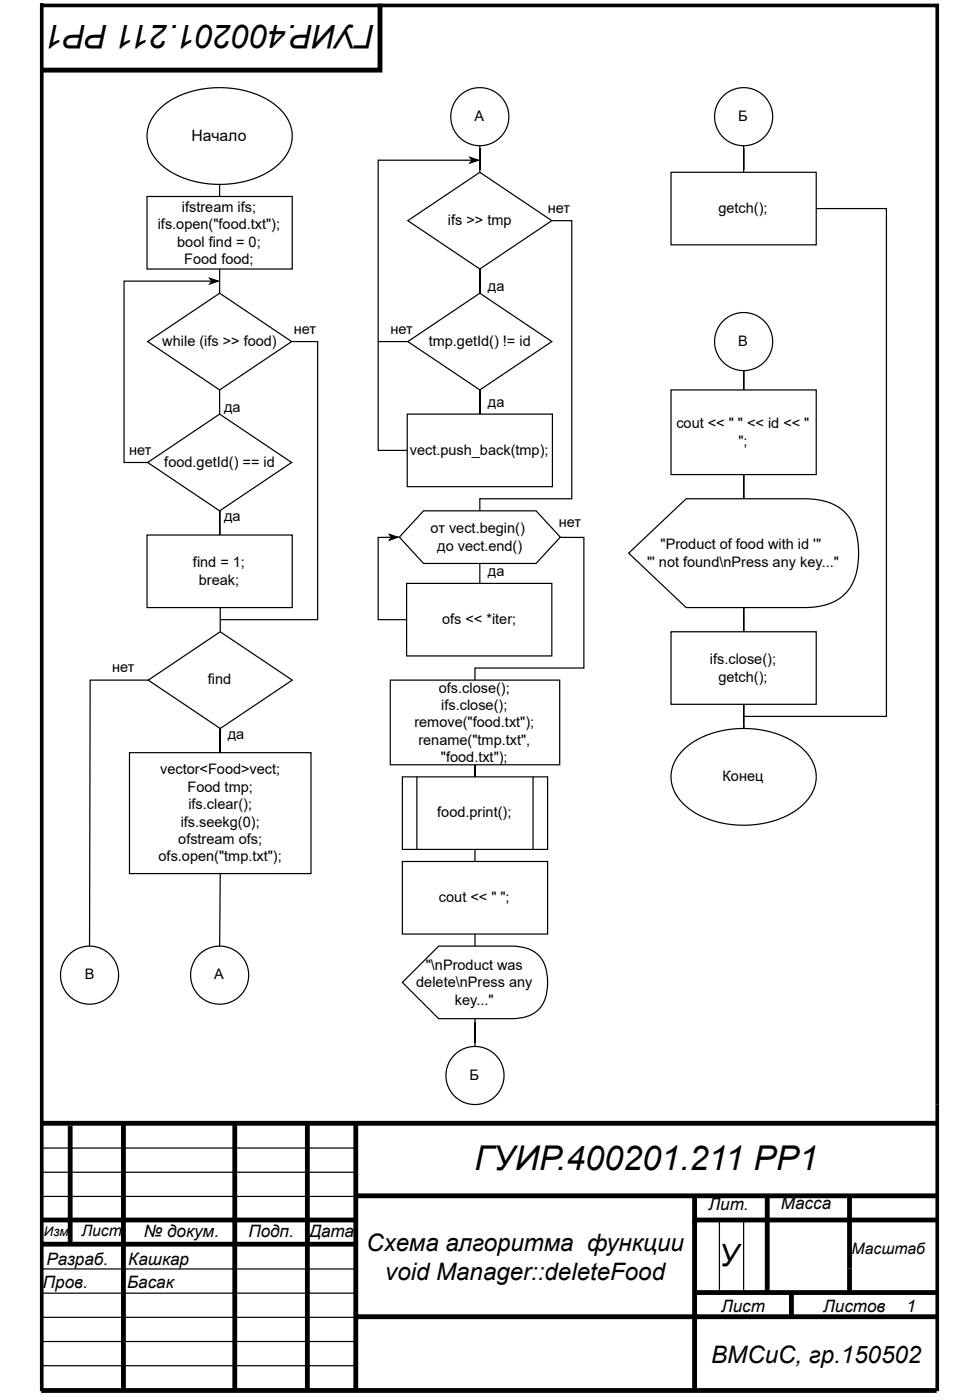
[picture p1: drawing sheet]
<svg xmlns="http://www.w3.org/2000/svg" width="200mm" height="294mm" viewBox="0 0 200 294" stroke-linecap="round" stroke-linejoin="round" font-family="sans-serif">
<path d="M8.7 1.1h187.6v290.6M8.7 .6v291.1" fill="none" stroke="#000" stroke-width=".76" stroke-linecap="butt"/>
<g fill="none" stroke="#000" stroke-width="1" stroke-linecap="butt">
<path d="M79.6 .8v13.9h-71M8.6 235.5h187.6M14.7 236v24.9M25.9 235.5v55.8M49.2 235.5v55.8M64.4 235.5v55.8M74.5 235.5v55.8M8.6 255.8h65.9M74.5 250.7h121.7M145.5 250.7v40.6M145.5 255.8h50.7M160.7 250.7v20.3"/>
<path d="M178 250.7v20.3M8.6 260.9h65.9M74.5 276.1h121.7M145.5 271h50.7M165.8 271v5.1M8.6 291.5h187.6"/>
</g>
<path d="M8.7 240.7h66M8.7 245.8h66M8.7 250.9h66M150.7 255.9v15.2M155.8 255.9v15.2M8.7 266.1h66M8.7 271.1h66M8.7 276.2h66M8.7 281.3h66M8.7 286.3h66" fill="none" stroke="#000" stroke-width=".25"/>
<path d="M33.4 22.9a19.3 19.3 0 0 1 15.9-4.3 14.9 14.9 0 0 1 10.9 6.3 7.6 7.6 0 0 1-2.4 10.1 20.7 20.7 0 0 1-19.3 2.3 11.2 11.2 0 0 1-7.5-7.3 7.7 7.7 0 0 1 2.4-7.1z" fill="#fff"/>
<path d="M33.4 22.9a19.3 19.3 0 0 1 15.9-4.3 14.9 14.9 0 0 1 10.9 6.3 7.6 7.6 0 0 1-2.4 10.1 20.7 20.7 0 0 1-19.3 2.3 11.2 11.2 0 0 1-7.5-7.3 7.7 7.7 0 0 1 2.4-7.1zM155.8 147.7v5" fill="none" stroke="#000" stroke-width=".25"/>
<path d="M143.1 157.3a19.3 19.3 0 0 1 16-4.3 14.9 14.9 0 0 1 10.9 6.2 7.6 7.6 0 0 1-2.5 10.1 20.7 20.7 0 0 1-19.2 2.4 11.2 11.2 0 0 1-7.6-7.3 7.7 7.7 0 0 1 2.4-7.1z" fill="#fff"/>
<path d="M46 38.7v2.5M143.1 157.3a19.3 19.3 0 0 1 16-4.3 14.9 14.9 0 0 1 10.9 6.2 7.6 7.6 0 0 1-2.5 10.1 20.7 20.7 0 0 1-19.2 2.4 11.2 11.2 0 0 1-7.6-7.3 7.7 7.7 0 0 1 2.4-7.1z" fill="none" stroke="#000" stroke-width=".25"/>
<path d="M30.8 41.2h30.4v15.2h-30.4z" fill="#fff"/>
<path d="M30.8 41.2h30.4v15.2h-30.4zM46 56.4v5.1" fill="none" stroke="#000" stroke-width=".25"/>
<path d="M30.9 71.6l15.1-10.1 15.1 10.1-15.1 10.2z" fill="#fff"/>
<path d="M30.9 71.6l15.1-10.1 15.1 10.1-15.1 10.2zM46 107.1v5.1" fill="none" stroke="#000" stroke-width=".25"/>
<path d="M30.8 112.2h30.4v15.2h-30.4z" fill="#fff"/>
<path d="M30.8 112.2h30.4v15.2h-30.4zM99.5 160.3v5.1v-7.6v5.1" fill="none" stroke="#000" stroke-width=".25"/>
<path d="M84.3 162.9h30.4v15.2h-30.4z" fill="#fff"/>
<path d="M46.1 152.7v5.1M84.3 162.9h30.4v15.2h-30.4zM87.3 162.9v15.2M111.7 162.9v15.2" fill="none" stroke="#000" stroke-width=".25"/>
<path d="M27.1 157.8h38.1v25.4h-38.1z" fill="#fff"/>
<path d="M46 81.8v5M27.1 157.8h38.1v25.4h-38.1z" fill="none" stroke="#000" stroke-width=".25"/>
<path d="M30.9 97l15.1-10.2 15.1 10.2-15.1 10.1z" fill="#fff"/>
<path d="M30.9 97l15.1-10.2 15.1 10.2-15.1 10.1zM46.1 127.4v5.1" fill="none" stroke="#000" stroke-width=".25"/>
<path d="M31.1 142.6l15-10.1 15.1 10.1-15.1 10.1z" fill="#fff"/>
<path d="M44 58.4l1.7 .5-1.7 .6 .4-.6zM44.4 58.9h-18.4v38.1h4.9M61.1 71.6h5.4v58.3h-20.2M31.1 142.6l15-10.1 15.1 10.1-15.1 10.1zM46.1 183.2l-.1 15.2" fill="none" stroke="#000" stroke-width=".25"/>
<path d="M44 58.4l1.7 .5-1.7 .6 .4-.6z" fill="#000"/>
<circle cx="46" cy="204.5" r="6.1" fill="#fff"/>
<circle cx="46" cy="204.5" r="6.1" fill="none" stroke="#000" stroke-width=".25"/>
<circle cx="100.5" cy="24.5" r="6.1" fill="#fff"/>
<g fill="none" stroke="#000" stroke-width=".25">
<path d="M100.5 30.5v5.6"/>
<circle cx="100.5" cy="24.5" r="6.1"/>
</g>
<path d="M85.4 46.3l15.1-10.2 15.1 10.2-15.1 10.1z" fill="#fff"/>
<path d="M85.4 46.3l15.1-10.2 15.1 10.2-15.1 10.1zM100.5 56.4v5.1" fill="none" stroke="#000" stroke-width=".25"/>
<path d="M85.4 71.6l15.1-10.1 15.1 10.1-15.1 10.2z" fill="#fff"/>
<path d="M85.4 71.6l15.1-10.1 15.1 10.1-15.1 10.2zM100.5 81.8v5" fill="none" stroke="#000" stroke-width=".25"/>
<path d="M85.3 86.8h30.4v15.2h-30.4z" fill="#fff"/>
<path d="M85.3 86.8h30.4v15.2h-30.4z" fill="none" stroke="#000" stroke-width=".25"/>
<path d="M88.7 107.1h23.6l5.1 5.5-5.1 5.5h-23.6l-5-5.5z" fill="#fff"/>
<path d="M98.5 33l1.7 .6-1.7 .6 .4-.6zM98.9 33.6h-19.7v60.8h6.1M115.6 46.3h4.2v58.3h-19.3v2.5M79.2 71.6h6.2M88.7 107.1h23.6l5.1 5.5-5.1 5.5h-23.6l-5-5.5z" fill="none" stroke="#000" stroke-width=".25"/>
<path d="M98.5 33l1.7 .6-1.7 .6 .4-.6z" fill="#000"/>
<path d="M85.2 122.3h30.4v15.2h-30.4z" fill="#fff"/>
<path d="M81.6 112.1l1.8 .5-1.8 .6 .4-.6zM82 112.6l-2.8 .1v17.2h6M100.5 118.1v4.2M85.2 122.3h30.4v15.2h-30.4z" fill="none" stroke="#000" stroke-width=".25"/>
<path d="M81.6 112.1l1.8 .5-1.8 .6 .4-.6z" fill="#000"/>
<path d="M81.8 142.6h35.5v17.7h-35.5z" fill="#fff"/>
<path d="M117.3 112.7h5v27.4h-22.8v2.5M81.8 142.6h35.5v17.7h-35.5z" fill="none" stroke="#000" stroke-width=".25"/>
<path d="M84.3 180.6h30.4v15.2h-30.4z" fill="#fff"/>
<path d="M84.3 180.6h30.4v15.2h-30.4zM99.5 195.8v2.6M99.5 213.6v5.8" fill="none" stroke="#000" stroke-width=".25"/>
<path d="M84.3 206l7.6-7.6h15.2a6.8 6.8 0 0 1 6.8 3.4 10.5 10.5 0 0 1-.5 9.2 7 7 0 0 1-6.3 2.6h-15.2z" fill="#fff"/>
<path d="M84.3 206l7.6-7.6h15.2a6.8 6.8 0 0 1 6.8 3.4 10.5 10.5 0 0 1-.5 9.2 7 7 0 0 1-6.3 2.6h-15.2z" fill="none" stroke="#000" stroke-width=".25"/>
<circle cx="99.5" cy="225.5" r="6.1" fill="#fff"/>
<g fill="none" stroke="#000" stroke-width=".25">
<path d="M155.8 30.5v5.6"/>
<circle cx="99.5" cy="225.5" r="6.1"/>
</g>
<circle cx="155.8" cy="24.5" r="6.1" fill="#fff"/>
<circle cx="155.8" cy="24.5" r="6.1" fill="none" stroke="#000" stroke-width=".25"/>
<path d="M140.6 36.1h30.4v15.2h-30.4z" fill="#fff"/>
<path d="M140.6 36.1h30.4v15.2h-30.4zM155.8 77.7v5.1v-6.1v5.1" fill="none" stroke="#000" stroke-width=".25"/>
<path d="M140.6 81.8h30.4v17.7h-30.4z" fill="#fff"/>
<path d="M140.6 81.8h30.4v17.7h-30.4zM155.8 99.5v5.1" fill="none" stroke="#000" stroke-width=".25"/>
<path d="M131.7 116l12-11.4h24.8a11.9 11.9 0 0 1 8.5 2.8 11.3 11.3 0 0 1 2.9 8.6 11.9 11.9 0 0 1-2.9 8.5 11.3 11.3 0 0 1-8.5 2.9h-24.8z" fill="#fff"/>
<path d="M131.7 116l12-11.4h24.8a11.9 11.9 0 0 1 8.5 2.8 11.3 11.3 0 0 1 2.9 8.6 11.9 11.9 0 0 1-2.9 8.5 11.3 11.3 0 0 1-8.5 2.9h-24.8zM155.8 127.4v5.1" fill="none" stroke="#000" stroke-width=".25"/>
<path d="M140.6 132.5h30.4v15.2h-30.4z" fill="#fff"/>
<path d="M140.6 132.5h30.4v15.2h-30.4zM99.5 178.1v2.5" fill="none" stroke="#000" stroke-width=".25"/>
<circle cx="18.8" cy="204.5" r="6.1" fill="#fff"/>
<g fill="none" stroke="#000" stroke-width=".25">
<path d="M171 43.7h14.7v106.5h-29.9M31.1 142.6h-12.2l-.1 55.8"/>
<circle cx="18.8" cy="204.5" r="6.1"/>
</g>
<circle cx="155.8" cy="71.6" r="6.1" fill="#fff"/>
<circle cx="155.8" cy="71.6" r="6.1" fill="none" stroke="#000" stroke-width=".25"/>
<text font-size="7.2" x="99.4" y="245.4">ГУИР.400201.211 PP1</text>
<text font-size="6.8" x="78.6" y="5.3" transform="rotate(180 78.6 5.3)">ГУИР.400201.211 PP1</text>
<text font-size="6.4" x="150.6" y="265.4">У</text>
<g font-size="5">
<text x="76.8" y="262.4">Схема алгоритма функции</text>
<text x="80.7" y="268.5">void Manager::deleteFood</text>
<text x="149" y="285.7">ВМСиС, гр.150502</text>
</g>
<g font-size="3.6">
<text x="148.4" y="253.8">Лит.</text>
<text x="163.6" y="253.5">Масса</text>
<text x="30.1" y="259.3">№ докум.</text>
<text x="52" y="259.3">Подп.</text>
<text x="64.7" y="259.3">Дата</text>
<text x="9" y="270">Пров.</text>
<text x="9.8" y="265.2">Разраб.</text>
<text x="26.6" y="270">Басак</text>
<text x="26.9" y="265.2">Кашкар</text>
<text x="151.1" y="275.1">Лист</text>
<text x="172.5" y="275.1">Листов</text>
<text x="189.9" y="275.1">1</text>
</g>
<g font-size="3.3">
<text x="40.1" y="29.7">Начало</text>
<text x="17" y="259.1">Лист</text>
<text x="178.4" y="262.9">Масштаб</text>
</g>
<g font-size="3">
<text x="99.4" y="25.4">А</text>
<text x="154.7" y="25.4">Б</text>
<text x="33.1" y="47.9">ifs.open(&quot;food.txt&quot;);</text>
<text x="38.1" y="44.4">ifstream ifs;</text>
<text x="93.8" y="47.2">ifs &gt;&gt; tmp</text>
<text x="114.8" y="44.6">нет</text>
<text x="150.5" y="44.6">getch();</text>
<text x="37.1" y="51.7">bool find = 0;</text>
<text x="38.6" y="55.3">Food food;</text>
<text x="102.2" y="61.1">да</text>
<text x="61.6" y="70">нет</text>
<text x="81.8" y="70">нет</text>
<text x="34" y="72.5">while (ifs &gt;&gt; food)</text>
<text x="89.8" y="72.5">tmp.getId() != id</text>
<text x="154.6" y="72.5">В</text>
<text x="46.9" y="86.4">да</text>
<text x="102.2" y="85.4">да</text>
<text x="141.7" y="89.7">cout &lt;&lt; &quot; &quot; &lt;&lt; id &lt;&lt; &quot;</text>
<text x="27.1" y="95.3">нет</text>
<text x="85.9" y="95.3">vect.push_back(tmp);</text>
<text x="154.7" y="93.5">&quot;;</text>
<text x="34.4" y="97.9">food.getId() == id</text>
<text x="46.9" y="109.3">да</text>
<text x="90.2" y="111.8">от vect.begin()</text>
<text x="117.1" y="110.5">нет</text>
<text x="40.4" y="118.9">find = 1;</text>
<text x="91.6" y="115.6">до vect.end()</text>
<text x="135.5" y="118.9">&quot;' not found\nPress any key...&quot;</text>
<text x="138.4" y="115.1">&quot;Product of food with id '&quot;</text>
<text x="41.7" y="122.7">break;</text>
<text x="102.2" y="120.7">да</text>
<text x="92.6" y="130.8">ofs &lt;&lt; *iter;</text>
<text x="23.5" y="141">нет</text>
<text x="43.6" y="143.5">find</text>
<text x="148.7" y="139.2">ifs.close();</text>
<text x="150.5" y="143">getch();</text>
<text x="91.9" y="145.3">ofs.close();</text>
<text x="92.4" y="148.8">ifs.close();</text>
<text x="47.7" y="154.9">да</text>
<text x="86.8" y="152.4">remove(&quot;food.txt&quot;);</text>
<text x="87.6" y="156.2">rename(&quot;tmp.txt&quot;,</text>
<text x="92.4" y="159.7">&quot;food.txt&quot;);</text>
<text x="33.5" y="162.3">vector&lt;Food&gt;vect;</text>
<text x="39.3" y="166.1">Food tmp;</text>
<text x="151.4" y="163.8">Конец</text>
<text x="37.9" y="173.4">ifs.seekg(0);</text>
<text x="39.5" y="169.6">ifs.clear();</text>
<text x="91.6" y="171.4">food.print();</text>
<text x="37.3" y="177">ofstream ofs;</text>
<text x="33.2" y="180.5">ofs.open(&quot;tmp.txt&quot;);</text>
<text x="92" y="189.1">cout &lt;&lt; &quot; &quot;;</text>
<text x="89.2" y="203.3">&quot;\nProduct was</text>
<text x="17.7" y="205.3">В</text>
<text x="44.9" y="205.3">А</text>
<text x="87.2" y="206.9">delete\nPress any</text>
<text x="95.3" y="210.7">key...&quot;</text>
<text x="98.4" y="226.4">Б</text>
</g>
<text font-size="2.8" x="9.2" y="259.1">Изм.</text>
</svg>
